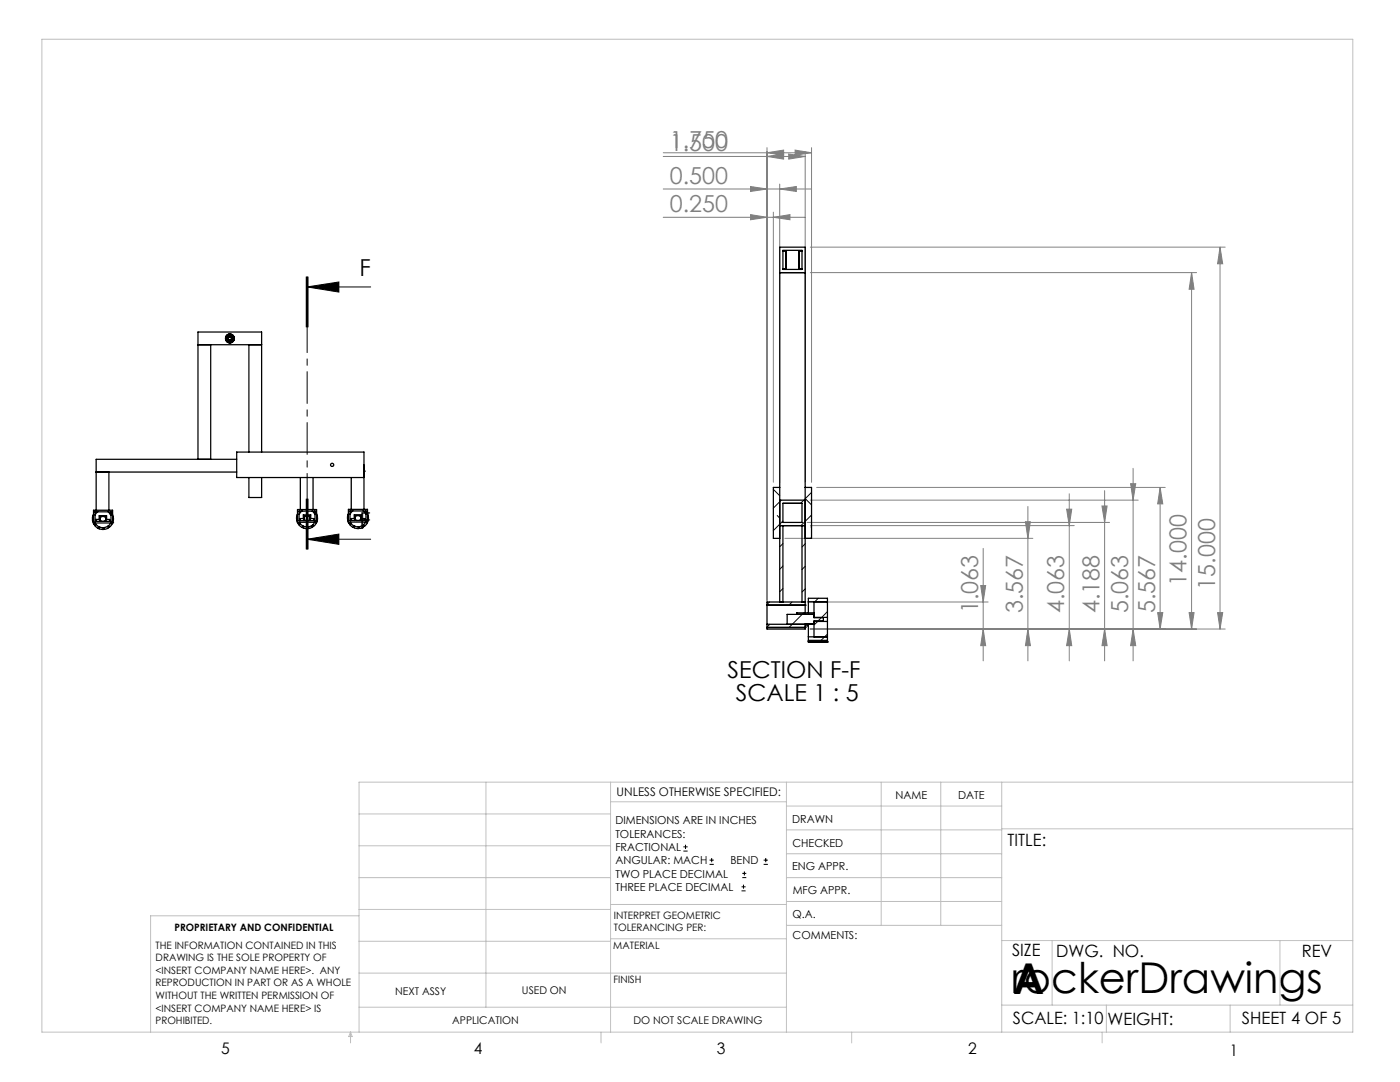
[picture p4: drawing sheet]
<svg xmlns="http://www.w3.org/2000/svg" width="279mm" height="216mm" viewBox="0 0 279 216" stroke-linecap="round" stroke-linejoin="round" font-family="sans-serif">
<g fill="none" stroke="#000" stroke-width=".2">
<path d="M61.1 55.3v10zM61.3 57.3h12.7M61.3 57.3l6.3-1v2zM61.3 55.3v10M61.5 55.3v10M61.1 99.6v10M61.3 99.6v10M61.5 99.6v10M61.3 107.6h12.7M61.3 107.6l6.3-1v2zM136.4 169.8h.8M136.4 169h.8"/>
<path d="M136.8 168.6v.8M141.6 172.5h.9M141.6 171.6h.9M142 171.2v.8M148 177.8h.8M148 177h.8M148.1 175.1h.8M148.1 174.3h.8M148.4 176.5v.8M148.6 173.9v.8M152.4 172.5h.8M152.4 171.6h.8"/>
<path d="M152.8 171.2v.8"/>
</g>
<g fill="none" stroke="#808080" stroke-width=".2">
<path d="M132.4 31.2h28.3M132.4 30.5h29.6M132.4 37.7h29.6M149.8 37.2l3.3 .5-3.3 .5zM153.1 31.2l3.3-.5v1zM153.1 30.5l3.3-.5v1zM153.1 29.5v90.3M155.6 37.7l3.3-.5v1zM155.6 36.7v59.5M157.4 30.7l3.3 .5-3.3 .5zM158.7 30l3.3 .5-3.3 .5zM160.7 30.2v66"/>
<path d="M162 29.5v66.7M132.4 43.4h28.3M149.8 42.8l3.3 .6-3.3 .5zM154.3 43.4l3.4-.6v1.1zM154.3 42.3v53.9M161.7 54.4h77.1M161.7 49.3h82.8M237.8 54.4v71.1M237.8 54.4l.5 3.3h-1zM243.5 49.3l.5 3.3h-1zM243.5 49.3v76.2M161.7 99.8h65.5"/>
<path d="M163 97.3h69.6M213.4 98.5v33.4M220.5 97.9v34M225.6 96.5h1.1l-.6 3.3zM226.1 93.5v38.4M231.5 97.3v28.2M231.5 97.3l.6 3.2h-1.1zM156.6 107.4h49.5M161.1 104.2h60.3M161.7 104.9h52.7M195.7 116.8h1l-.5 3.3zM196.2 109.4v22.5"/>
<path d="M204.6 104.1h1l-.5 3.3zM205.1 101.1v30.8M212.9 101.6h1l-.5 3.3zM219.9 101h1l-.4 3.2zM161.1 120.1h36.1M161.7 125.5h82.8M196.2 125.5l.5 3.3h-1zM205.1 125.5l.5 3.3h-1zM213.4 125.5l.5 3.3h-1zM220.5 125.5l.4 3.3h-1zM226.1 125.5l.6 3.3h-1.1zM231 122.2h1.1l-.6 3.3z"/>
<path d="M237.3 122.2h1l-.5 3.3zM243 122.2h1l-.5 3.3z"/>
</g>
<path d="M61.3 109.6v-54.3" fill="none" stroke="#000" stroke-width=".2" stroke-dasharray="6.3 1.3 1.3 1.3" stroke-dashoffset="1.4"/>
<g fill="none" stroke="#c0c0c0" stroke-width=".2">
<path d="M8.4 7.8h261.6v198.2h-261.6zM97 156.1v44.9M121.8 156.1v49.9M121.8 160h35.2M157 156.1v49.9M175.9 156.1v28.5M187.7 156.1v28.5M199.9 156.1v49.9M270 156.1h-198.4v49.9M71.6 175.1h50.2M71.6 168.8h50.2M71.6 162.4h50.2"/>
<path d="M157 170.4h42.9M157 165.6h42.9M157 160.8h42.9M157 175.1h42.9M157 179.9h42.9M199.9 165.4h70.1M71.6 194.2h85.4M71.6 187.8h50.2M71.6 181.5h50.2M71.6 182.7h-41.5v23.3M121.8 187.3h35.2M121.8 180.5h35.2"/>
<path d="M157 184.6h42.9M199.9 187.7h70.1M210 187.7v12.9M255.4 187.7v12.9M70 206v2.1M70 206l.3 .8h-.7zM71.6 201h85.4M119.9 206v2.1M170 206v2.1M199.9 200.6h70.1M220 206v2.1M220.8 200.6v5.4"/>
<path d="M245.5 200.6v5.4"/>
</g>
<path d="M61.3 107.6l6.3-1v2zM61.3 57.3l6.3-1v2z" fill="#000"/>
<g fill="#808080">
<path d="M149.8 42.8l3.3 .6-3.3 .5zM154.3 43.4l3.4-.6v1.1zM153.1 31.2l3.3-.5v1zM157.4 30.7l3.3 .5-3.3 .5zM153.1 30.5l3.3-.5v1zM158.7 30l3.3 .5-3.3 .5z"/>
<path d="M149.8 37.2l3.3 .5-3.3 .5zM155.6 37.7l3.3-.5v1z"/>
<path d="M205.1 125.5l.5 3.3h-1zM204.6 104.1h1l-.5 3.3zM213.4 125.5l.5 3.3h-1zM212.9 101.6h1l-.5 3.3zM220.5 125.5l.4 3.3h-1zM219.9 101h1l-.4 3.2zM231 122.2h1.1l-.6 3.3zM231.5 97.3l.6 3.2h-1.1zM226.1 125.5l.6 3.3h-1.1zM225.6 96.5h1.1l-.6 3.3zM237.3 122.2h1l-.5 3.3zM237.8 54.4l.5 3.3h-1zM243 122.2h1l-.5 3.3zM243.5 49.3l.5 3.3h-1zM196.2 125.5l.5 3.3h-1zM195.7 116.8h1l-.5 3.3z"/>
</g>
<g fill="none" stroke="#000" stroke-width=".25">
<path d="M155.6 54.4h5.1M156.2 50.1h.6M156.2 53.6h.6M156.2 50h3.9v3.8h-3.9zM156.8 50.1v3.5M159.5 50.1v3.5M159.5 50.1h.6M159.5 53.6h.6M39.5 68.8h12.7M42.1 68.8v22.9M45.2 67.5h.1M45.3 67.2h.1"/>
<path d="M45.3 67.6h-.1M45.4 67.1l.1 .1M45.4 67.8l-.1 .1M45.5 67.9h-.1M45.6 67h.1M45.7 68.1h-.1M45.7 66.9l.1 .1M45.8 68.1l-.1 .1M46 68.1v.1M46 66.9h.1M46 66.9v.1M46.1 68.1h.1"/>
<path d="M46.1 67h.1M46.3 67.9h.1M46.4 67.8v.1M46.4 67.1l-.1 .1M46.4 67.6h.1M46.4 67.2h.1M46.4 67.5h.1M49.7 68.8v21.4M19.2 94.2h28M21.7 94.2v7.6M47.2 91.7h-28v10.1M49.7 95.3v4h2.5v-4"/>
<path d="M52.2 90.2v-23.9h-12.7v25.4M59.9 95.3v6.4M62.5 95.3v6.4M70.1 95.3v6.3M72.6 94h.1M72.6 95.3h-25.4v-5.1h25.4v11.4M155.6 99.8h5.1M155.6 97.3h-1.3v10.1h1.3M160.7 97.3h1.3v10.1h-1.3M18.7 102.8l-.2 .4v.4h.2M18.7 103.8l-.2 .1 .2 .7 .3-.1 .2 .2-.3 .1v.2l.7 .4 .1-.3 .2 .1-.1 .3 .4 .1 .4 .1v-.4h.2v.3l.7-.2 .2-.1-.2-.2 .2-.1 .1 .2 .6-.7-.3-.1M18.7 101.8h3.8v2.6h-3.8z"/>
<path d="M19 104.4a1.74 1.74 0 0 0 1.5 .9 1.74 1.74 0 0 0 1.6-.9M19 102.1h3.2v1.9h-3.2zM19.2 104v-.4h.6v-.7h1.5v.7h.6v.4M19.4 102.1h.1M19.5 102.1l-.5 .7M19.9 104v-1h1.2v1M20.4 103a.49 .49 0 0 0-.5 .5 .49 .49 0 0 0 .5 .5M20.6 103a.49 .49 0 0 1 .5 .5 .49 .49 0 0 1-.5 .5M21.6 102.1l.6 .7M22.1 102.1l.1 .1M22.1 104.4h.1M22.2 102.3l-.3 .1 .1 .2 .2-.1"/>
<path d="M22.5 102.7l.1 .5-.1 .1M22.5 103.5l.1-.1-.1 .9M22.5 104.3h.1M59.4 102.6l-.2 .8v.1h.2M59.4 103.7h-.2l.2 .7 .1 .1 .3-.1 .1 .1-.3 .2 .7 .6 .1-.3 .2 .1-.1 .2 .5 .2h.4l-.1-.3h.3v.3l.8-.3-.2-.3 .2-.1 .2 .2 .5-.6-.2-.2M59.4 101.7h3.8v2.5h-3.8zM59.7 102h3.2v1.9h-3.2zM59.7 104.2a1.77 1.77 0 0 0 3.1 0M59.9 103.9v-.4h.6v-.8h1.5v.8h.6v.4M60.1 102h.1M60.3 102l-.6 .6M60.7 103.9v-1h1.2v1"/>
<path d="M61.2 102.9a.49 .49 0 0 0-.5 .5 .49 .49 0 0 0 .5 .5M61.4 102.9a.49 .49 0 0 1 .5 .5 .49 .49 0 0 1-.5 .5M62.3 102l.6 .7M62.8 102h.1M62.9 104.2h.1M62.9 102.1l-.2 .2 .2 .1M63.2 102.6l.2 .5h-.2M63.2 103.3l.2 .1-.2 .7M69.5 102.6l-.2 .8 .2 .1M69.5 103.6l-.1 .1v.2l.3 .6 .2-.2 .1 .2-.2 .2 .1 .1 .6 .4 .1-.2h.2l-.1 .3 .4 .1 .4 .1v-.3l.2-.1 .1 .3 .5-.1 .3-.2-.2-.2 .2-.1 .1 .2 .6-.7-.3-.1M69.5 101.6h3.8v2.6h-3.8zM69.8 102h3.2v1.9h-3.2z"/>
<path d="M69.9 104.2a1.74 1.74 0 0 0 1.5 .9 1.74 1.74 0 0 0 1.6-.9M69.9 102h-.1M70.1 103.9v-.4h.6v-.8h1.5v.8h.6v.4M70.3 102h.1M70.4 102l-.6 .6M70.8 103.9v-1h1.2v1M71.3 102.9a.49 .49 0 0 0-.5 .5 .49 .49 0 0 0 .5 .5M71.5 102.9a.49 .49 0 0 1 .5 .5 .49 .49 0 0 1-.5 .5M72.5 102l.5 .7M73 102h.1M73 102.1l-.2 .1 .2 .1M73.3 102.5l.2 .6h-.2"/>
<path d="M73.3 103.3l.3 .1-.3 .7M155.6 104.9h5.1M156.2 100.4h3.9v3.8h-3.9zM156.2 104.9v15.2M160.1 104.9v15.2M153.1 120.8h.1M153.1 125.2h.1M153.1 124.6h9.4M153.1 120.8h7.6M153.1 125.2h7.6M155.6 120.1v-70.8h5.1v73M160.7 120.8h.1"/>
<path d="M160.7 125.2h.1M160.7 120.1h-7.6v5.4h7.6v-.9M160.7 124.9h.6M161.3 120.1v2.2M161.3 124.6v2.5M161.3 127.8v.3M161.3 128.1h.1M161.3 128.1h3.8M161.3 120.1h3.8M161.3 127.1h3.8M161.3 127.8h3.8M161.3 120.1v-.7h3.8v3.8"/>
<path d="M161.3 127.1v.7M162.5 123.2h2.6M162.5 120.1v3.2h1.8v.6h-1.8v3.2M162.5 124h2.6M162.5 122.6h-5.4v2M162.5 122.3h-3.5v.3M165.1 123.2v.8M165.1 127.8v.3M165.1 128.1h.1M165.1 124v3.8"/>
<circle cx="45.9" cy="67.5" r=".32"/>
<circle cx="45.9" cy="67.5" r=".88"/>
<circle cx="45.9" cy="67.5" r=".65"/>
<circle cx="45.9" cy="67.5" r=".55"/>
<circle cx="45.9" cy="67.5" r=".83"/>
<circle cx="45.9" cy="67.5" r=".87"/>
<circle cx="45.9" cy="67.5" r=".35"/>
<circle cx="66.3" cy="92.7" r=".32"/>
</g>
<g fill="none" stroke="#000" stroke-width=".2">
<path d="M154.3 97.6l1.3 1.3M155.9 99.8l-1.6 1.6M160.4 99.8l-.6 .6M160.7 99.5l1.3 1.3M162 98.2l-1.3 1.3M155.1 102.9l.5 .5M156.2 117.4l-.6 .7M156.2 104l-1.9 1.9M156.2 108.5l-.6 .6M156.2 113l-.6 .6M160.7 113l-.6 .6M160.7 117.5l-.6 .6"/>
<path d="M160.7 108.5l-.6 .6M161.9 105.1l.1 .2M162 102.8l-2.2 2.1M162 107.2l-.2 .2M163.3 119.4l-.8 .8M153.6 120.1l-.5 .5M153.6 124.6l-.5 .5M158.1 120.1l-.7 .7M160.4 122.3l-2.9 2.9M163.2 124l-.7 .7M163.9 123.3l-.6 .6M165.1 122l-1.1 1.2"/>
<path d="M165.1 126.5l-1.2 1.3"/>
</g>
<g font-size="8.5">
<text x="201.8" y="198.1">rockerDrawings</text>
<text x="202.2" y="198.3">A</text>
</g>
<g font-size="4.7" fill="#808080">
<text x="133.7" y="29.4">1.750</text>
<text x="133.7" y="30.2">1.500</text>
<text x="133.7" y="36.7">0.500</text>
<text x="133.7" y="42.3">0.250</text>
<text x="236.8" y="116.9" transform="rotate(-90 236.8 116.9)">14.000</text>
<text x="242.5" y="117.6" transform="rotate(-90 242.5 117.6)">15.000</text>
<text x="195.2" y="122.3" transform="rotate(-90 195.2 122.3)">1.063</text>
<text x="204.1" y="122.3" transform="rotate(-90 204.1 122.3)">3.567</text>
<text x="212.4" y="122.3" transform="rotate(-90 212.4 122.3)">4.063</text>
<text x="219.4" y="122.3" transform="rotate(-90 219.4 122.3)">4.188</text>
<text x="225.1" y="122.3" transform="rotate(-90 225.1 122.3)">5.063</text>
<text x="230.5" y="122.3" transform="rotate(-90 230.5 122.3)">5.567</text>
</g>
<g font-size="4.7">
<text x="71.7" y="55.2">F</text>
<text x="71.7" y="105.5">F</text>
<text x="145.2" y="135.3">SECTION F-F</text>
<text x="146.8" y="139.8">SCALE 1 : 5</text>
</g>
<g font-size="3.4">
<text x="201.1" y="168.8">TITLE:</text>
<text x="202" y="190.8">SIZE</text>
<text x="210.8" y="190.9">DWG. NO.</text>
<text x="259.8" y="191">REV</text>
<text x="202.1" y="204.4">SCALE: 1:10</text>
<text x="221" y="204.5">WEIGHT:</text>
<text x="247.8" y="204.4">SHEET 4 OF 5</text>
</g>
<g font-size="3.2">
<text x="44.2" y="210.4">5</text>
<text x="94.6" y="210.3">4</text>
<text x="143.1" y="210.4">3</text>
<text x="193.2" y="210.3">2</text>
<text x="245.4" y="210.6">1</text>
</g>
<text font-size="2.4" x="123.1" y="158.9">UNLESS OTHERWISE SPECIFIED:</text>
<g font-size="2.2">
<text x="178.7" y="159.4">NAME</text>
<text x="191.2" y="159.4">DATE</text>
<text x="122.8" y="164.5">DIMENSIONS ARE IN INCHES</text>
<text x="122.8" y="167.1">TOLERANCES:</text>
<text x="158.1" y="164.2">DRAWN</text>
<text x="122.8" y="169.8">FRACTIONAL</text>
<text x="122.8" y="172.5">ANGULAR: MACH</text>
<text x="145.8" y="172.5">BEND</text>
<text x="158.1" y="173.7">ENG APPR.</text>
<text x="158.2" y="169.1">CHECKED</text>
<text x="122.8" y="175.1">TWO PLACE DECIMAL</text>
<text x="122.8" y="177.8">THREE PLACE DECIMAL</text>
<text x="158.2" y="178.4">MFG APPR.</text>
<text x="158.2" y="183.2">Q.A.</text>
<text x="158.2" y="187.4">COMMENTS:</text>
</g>
<g font-size="2.1">
<text x="78.8" y="198.5">NEXT ASSY</text>
<text x="104.2" y="198.4">USED ON</text>
<text x="90.2" y="204.3">APPLICATION</text>
<text x="126.4" y="204.3">DO NOT SCALE DRAWING</text>
</g>
<g font-size="2">
<text x="34.8" y="185.7">PROPRIETARY AND CONFIDENTIAL</text>
<text x="122.5" y="183.3">INTERPRET GEOMETRIC</text>
<text x="122.5" y="185.9">TOLERANCING PER:</text>
<text x="31.1" y="189.3">THE INFORMATION CONTAINED IN THIS</text>
<text x="31.1" y="191.8">DRAWING IS THE SOLE PROPERTY OF</text>
<text x="122.4" y="189.4">MATERIAL</text>
<text x="31.1" y="194.3">&lt;INSERT COMPANY NAME HERE&gt;. ANY</text>
<text x="31.1" y="196.8">REPRODUCTION IN PART OR AS A WHOLE</text>
<text x="122.4" y="196.2">FINISH</text>
<text x="31.1" y="199.4">WITHOUT THE WRITTEN PERMISSION OF</text>
<text x="31.1" y="201.9">&lt;INSERT COMPANY NAME HERE&gt; IS</text>
<text x="31.1" y="204.4">PROHIBITED.</text>
</g>
</svg>
